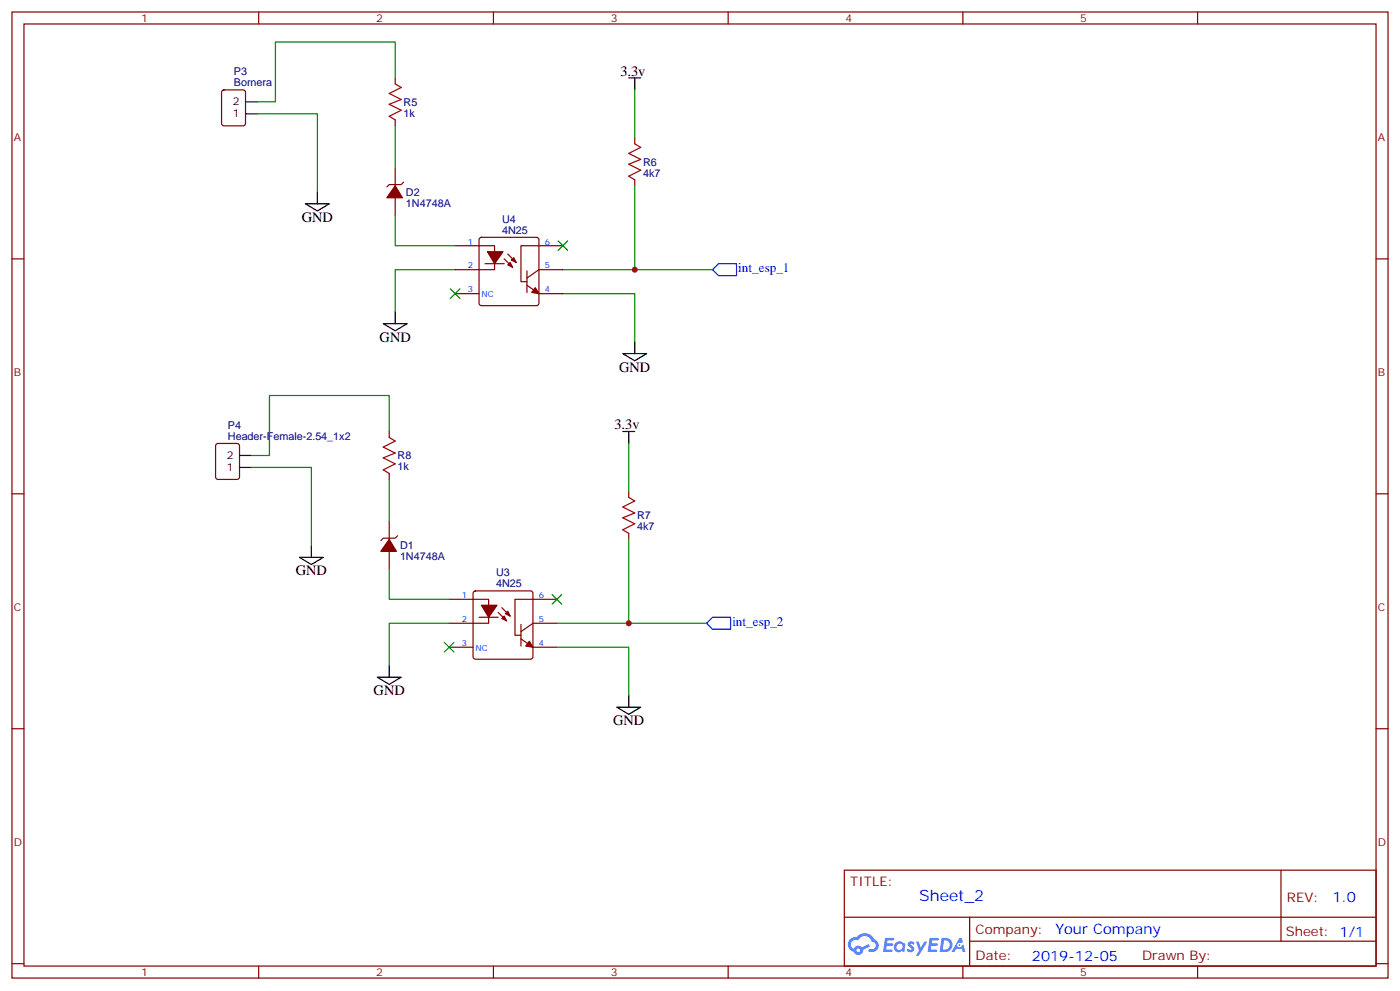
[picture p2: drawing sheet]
<svg xmlns="http://www.w3.org/2000/svg" width="412mm" height="292mm" viewBox="0 0 412 292" stroke-linecap="round" stroke-linejoin="round" font-family="sans-serif">
<g fill="none" stroke="#870000" stroke-width=".35">
<path d="M3.5 3.5h405.4v284.4h-405.4zM7.1 7.1h398.2v277.2h-398.2zM76.2 3.5v3.6M145.3 3.5v3.6M214.5 3.5v3.6M283.6 3.5v3.6M352.8 3.5v3.6M3.5 76.2h3.6M405.3 76.2h3.6M3.5 145.3h3.6M405.3 145.3h3.6M3.5 214.5h3.6"/>
<path d="M405.3 214.5h3.6M248.7 256.1h156.6v28.2h-156.6zM377.3 256.1v20.9M248.7 270h156.5M285.6 277h119.6M285.6 270v14.1M3.5 283.6h3.6M76.2 284.3v3.6M145.3 284.3v3.6M214.5 284.3v3.6M283.6 284.3v3.6M352.8 284.3v3.6"/>
<path d="M405.3 283.6h3.6"/>
</g>
<g fill="#5487ff">
<path d="M267.7 277.3a1.22 1.22 0 0 1 1.7 .3l-.4 .5a.47 .47 0 0 0-.3-.4 .47 .47 0 0 0-.5 .2l.1 .3a1.14 1.14 0 0 1 .8 1.7 1.14 1.14 0 0 1-1.9 0l-.2-.2 .5-.5 .7 .4a.29 .29 0 0 0 .3-.3 .29 .29 0 0 0-.2-.3 1.04 1.04 0 0 1-.6-1.7z"/>
<path d="M260.7 276h2.4l.3 .2-.2 .5-1.8 .1-.1 .8h1.5l.3 .4-.3 .4h-1.6l-.2 1.1h1.7l.2 .3-.2 .3-2.6 .1z"/>
<path d="M273.8 276h2.4l.3 .2-.1 .5-1.8 .1-.2 .8h1.6l.3 .4-.4 .4h-1.6l-.1 1.1h1.7l.2 .3-.2 .3-2.6 .1z"/>
<path d="M282.6 276.1h.7l.3 1.2-.6 .3a.69 .69 0 0 0-1 .3 .69 .69 0 0 0 .4 1 .69 .69 0 0 0 .9-.7l.5-.2 .6 2.2h-.8l-.2-.9h-1.8l-.5 .9h-.8z"/>
<path d="M269.8 277.1h.8l.6 1.8 1.1-1.8h.9l-2.6 4.2h-.8l.9-1.5z"/>
<path d="M277.4 276.1l-.6 4.1h1.3a2.11 2.11 0 0 0 2.5-2.1 2.11 2.11 0 0 0-2.5-2zM278.1 276.8a1.39 1.39 0 0 1 1.7 1.4 1.39 1.39 0 0 1-1.8 1.3h-.3z"/>
<path d="M263.7 277.7a1.54 1.54 0 0 0-.1 2.1 1.54 1.54 0 0 0 2.2 .2l.6 .2 .3-2.3-.2-.2-.4-.1a1.49 1.49 0 0 0-2.4 .1zM264 278.7a.94 .94 0 0 1 1.8 0 .94 .94 0 0 1-1.8 0z"/>
<path d="M250.4 276.4a2.18 2.18 0 0 0 1.1 3.7 1.44 1.44 0 0 0 1.6 1 1.44 1.44 0 0 0 1.2-1.5l2-1-.5-.8-1.9 1a1.47 1.47 0 0 0-2.4 .4 1.39 1.39 0 0 1-.7-1.9 1.39 1.39 0 0 1 2-.5 2.12 2.12 0 0 1 2.2-1.3 2.12 2.12 0 0 1 1.9 1.7 1.14 1.14 0 0 1 1.1 1.4 1.14 1.14 0 0 1-1.7 .8 .43 .43 0 0 0-.5 .3 .43 .43 0 0 0 .4 .5 1.98 1.98 0 0 0 2.5-1.2 1.98 1.98 0 0 0-1.2-2.5 3.1 3.1 0 0 0-5.3-.7l-.9 .1zM252.3 279.7a.55 .55 0 0 1 1.1 0 .55 .55 0 0 1-1.1 0z"/>
<circle cx="282.6" cy="278.1" r=".26"/>
</g>
<g fill="none" stroke="#870000" stroke-width=".35">
<path d="M65.5 26.7l.5-.2h5.6l.7 .4v9.4l-.4 .7h-5.9l-.7-.4v-9.4zM116.4 22.9v1.8M116.4 35.3v1.7M116.4 49.4v5.3M116.4 58.2v5.3M118.9 53.6l-.7 .7h-3.5l-.8 .7M187 40.6v1.7M187 52.9v1.8M134.1 72.3h11.6v7.1h-11.6M141.3 70.1l.5-.3h16.2l.5 .3 .2 .5v18.7l-.2 .5-.5 .2h-16.2l-.5-.3-.2-.4v-18.7zM142.9 77.6h5.6M148.5 76.2l2.5 2.5"/>
<path d="M149.6 74.8l2.4 2.5M155.2 79.7v6.4M165.8 72.3h-12.3v10.6h1.7M165.8 79.4h-7.1l-3.5 2.4M134.1 86.4h7M155.2 84l3.5 2.4h7.1M63.7 130.7l.5-.2h5.6l.7 .5 .1 9.4-.5 .7h-5.9l-.6-.5-.1-9.4zM114.7 127v1.8M114.7 139.3v1.8M114.7 153.5v5.2M117.1 157.7l-.7 .7h-3.5l-.7 .7M185.2 144.6v1.8"/>
<path d="M185.2 157v1.7M114.7 162.3v5.3M132.3 176.4h11.6v7h-11.6M139.6 174.1l.5-.2h16.2l.5 .2 .2 .5v18.7l-.2 .5-.5 .2h-16.2l-.5-.2-.3-.5v-18.7zM147.8 178.9l2.5 2.4M164 176.4h-12.3v10.6h1.8M132.3 190.5h7M141.1 181.7h5.7M146.8 180.3l2.4 2.4M153.5 188l3.5 2.5h7M153.5 183.8v6.3M164 183.4h-7l-3.5 2.5"/>
</g>
<g fill="#870000" stroke="#870000" stroke-width=".35">
<path d="M116.4 54.7l2.1 3.5h-4.6z"/>
<path d="M157.7 84.7l1 1.7-2.1-.3z"/>
<path d="M149.6 78l.7-.7 .7 1.4z"/>
<path d="M150.6 76.6l.7-.8 .7 1.5z"/>
<path d="M143.6 74.1h4.6l-2.5 3.5z"/>
<path d="M155.9 188.7l1.1 1.8-2.1-.4z"/>
<path d="M147.8 182l.7-.7 .7 1.4z"/>
<path d="M148.9 180.6l.7-.7 .7 1.4z"/>
<path d="M141.8 178.2h4.6l-2.5 3.5z"/>
<path d="M114.7 158.7l2.1 3.6h-4.6z"/>
</g>
<g fill="none" stroke="#000" stroke-width=".35">
<path d="M72.3 33.5h3.5M72.3 30h3.5M185.2 22.9h3.5M187 22.9v3.6M90 60h7l-3.5 2.1zM93.5 56.4v3.6M112.9 95.2h7l-3.5 2.2zM116.4 91.7v3.5M183.4 104.1h7.1l-3.5 2.1zM187 100.5v3.6M70.6 137.6h3.5M70.6 134.1h3.5"/>
<path d="M183.4 127h3.6M185.2 127v3.5M88.2 164h7l-3.5 2.2zM91.7 160.5v3.5M111.1 199.3h7.1l-3.5 2.1zM114.7 195.8v3.5M181.7 208.1h7l-3.5 2.2zM185.2 204.6v3.5"/>
</g>
<path d="M116.4 24.7l1.8 1.1-3.5 1.7 3.5 1.8-3.5 1.4 3.5 1.8-3.5 1.7 1.7 1.1M187 42.3l1.7 1.1-3.5 1.8 3.5 1.7-3.5 1.4 3.5 1.8-3.5 1.8 1.8 1M114.7 128.8l1.7 1-3.5 1.8 3.5 1.7-3.5 1.5 3.5 1.7-3.5 1.8 1.8 1M185.2 146.4l1.8 1.1-3.6 1.7 3.6 1.8-3.6 1.4 3.6 1.8-3.6 1.7 1.8 1.1" fill="none" stroke="#a10000" stroke-width=".35"/>
<path d="M209.9 79.4l1.8-1.8h5.3v3.5h-5.3zM208.1 183.4l1.8-1.7h5.3v3.5h-5.3z" fill="none" stroke="#00f" stroke-width=".35"/>
<g fill="none" stroke="#008700" stroke-width=".35">
<path d="M75.8 33.5h17.7v22.9M116.4 22.9v-10.6h-35.3v17.7h-5.3M116.4 37v12.4M187 26.5v14.1M187 54.7v24.7h-21.2M116.4 63.5v8.8h17.7M134.1 79.4h-17.7v12.3M187 79.4h22.9M165.8 86.4h21.2v14.1M74.1 137.6h17.6v22.9M114.7 127v-10.6h-35.3v17.7h-5.3M185.2 130.5v14.1"/>
<path d="M114.7 141.1v12.4M185.2 158.7v24.7h-21.2M114.7 167.6v8.8h17.6M132.3 183.4h-17.6v12.4M164 190.5h21.2v14.1M185.2 183.4h22.9"/>
</g>
<g fill="#c00">
<circle cx="187" cy="79.4" r=".88"/>
<circle cx="185.2" cy="183.4" r=".88"/>
</g>
<g fill="#c00" stroke="#008700" stroke-width=".35">
<path d="M132.6 85l2.9 2.8zM135.5 85l-2.9 2.8z"/>
<path d="M164.4 70.9l2.8 2.8zM167.2 70.9l-2.8 2.8z"/>
<path d="M162.6 175l2.9 2.8zM165.5 175l-2.9 2.8z"/>
<path d="M130.9 189.1l2.8 2.8zM133.7 189.1l-2.8 2.8z"/>
</g>
<text font-size="4.6" fill="#00f" x="270.8" y="265.1">Sheet_2</text>
<g font-size="4.2">
<text x="182.7" y="22.2">3.3v</text>
<text x="88.9" y="65.3">GND</text>
<text x="111.8" y="100.5">GND</text>
<text x="182.4" y="109.4">GND</text>
<text x="181" y="126.3">3.3v</text>
<text x="87.1" y="169.3">GND</text>
<text x="110.1" y="204.6">GND</text>
<text x="180.6" y="213.4">GND</text>
</g>
<g font-size="4.2" fill="#00f">
<text x="392.5" y="265.4">1.0</text>
<text x="310.9" y="274.9">Your Company</text>
<text x="304" y="282.7">2019-12-05</text>
</g>
<g font-size="3.9" fill="#00f">
<text x="217.5" y="80.1">int_esp_1</text>
<text x="215.7" y="184.2">int_esp_2</text>
</g>
<g font-size="3.9" fill="#800">
<text x="250.5" y="260.7">TITLE:</text>
<text x="379.1" y="265.4">REV:</text>
<text x="287.4" y="274.9">Company:</text>
<text x="378.7" y="275.5">Sheet: 1/1</text>
<text x="287.4" y="282.6">Date:</text>
<text x="336.4" y="282.7">Drawn By:</text>
</g>
<g font-size="3.2" fill="#800">
<text x="41.6" y="6.5">1</text>
<text x="110.8" y="6.5">2</text>
<text x="179.9" y="6.5">3</text>
<text x="249.1" y="6.5">4</text>
<text x="318.2" y="6.5">5</text>
<text x="4.1" y="41.6">A</text>
<text x="405.9" y="41.6">A</text>
<text x="4.1" y="110.8">B</text>
<text x="405.9" y="110.8">B</text>
<text x="4.1" y="179.9">C</text>
<text x="405.9" y="179.9">C</text>
<text x="4.1" y="249.1">D</text>
<text x="405.9" y="249.1">D</text>
<text x="41.6" y="287.3">1</text>
<text x="110.8" y="287.3">2</text>
<text x="179.9" y="287.3">3</text>
<text x="249.1" y="287.3">4</text>
<text x="318.2" y="287.3">5</text>
</g>
<g font-size="3.2" fill="#000080">
<text x="68.9" y="22.2">P3</text>
<text x="68.9" y="25.4">Bornera</text>
<text x="118.9" y="34.3">1k</text>
<text x="118.9" y="31.1">R5</text>
<text x="189.4" y="52">4k7</text>
<text x="189.4" y="48.8">R6</text>
<text x="119.6" y="57.6">D2</text>
<text x="119.6" y="60.8">1N4748A</text>
<text x="147.9" y="65.6">U4</text>
<text x="147.9" y="68.8">4N25</text>
<text x="67.1" y="129.5">Header-Female-2.54_1x2</text>
<text x="67.1" y="126.2">P4</text>
<text x="117.1" y="135.2">R8</text>
<text x="117.1" y="138.4">1k</text>
<text x="187.7" y="152.8">R7</text>
<text x="117.8" y="161.6">D1</text>
<text x="187.7" y="156.1">4k7</text>
<text x="117.8" y="164.9">1N4748A</text>
<text x="146.2" y="172.9">4N25</text>
<text x="146.2" y="169.6">U3</text>
</g>
<g font-size="3.2">
<text x="68.5" y="34.6">1</text>
<text x="68.5" y="31">2</text>
<text x="66.8" y="135.1">2</text>
<text x="66.8" y="138.6">1</text>
</g>
<g font-size="2.5" fill="#00f">
<text x="137.8" y="72">1</text>
<text x="160.5" y="72">6</text>
<text x="137.8" y="79">2</text>
<text x="160.5" y="79">5</text>
<text x="137.8" y="86.1">3</text>
<text x="141.8" y="87.5">NC</text>
<text x="160.5" y="86.1">4</text>
<text x="136" y="176">1</text>
<text x="158.7" y="176">6</text>
<text x="136" y="183.1">2</text>
<text x="158.7" y="183.1">5</text>
<text x="136" y="190.1">3</text>
<text x="140.1" y="191.6">NC</text>
<text x="158.7" y="190.1">4</text>
</g>
</svg>
